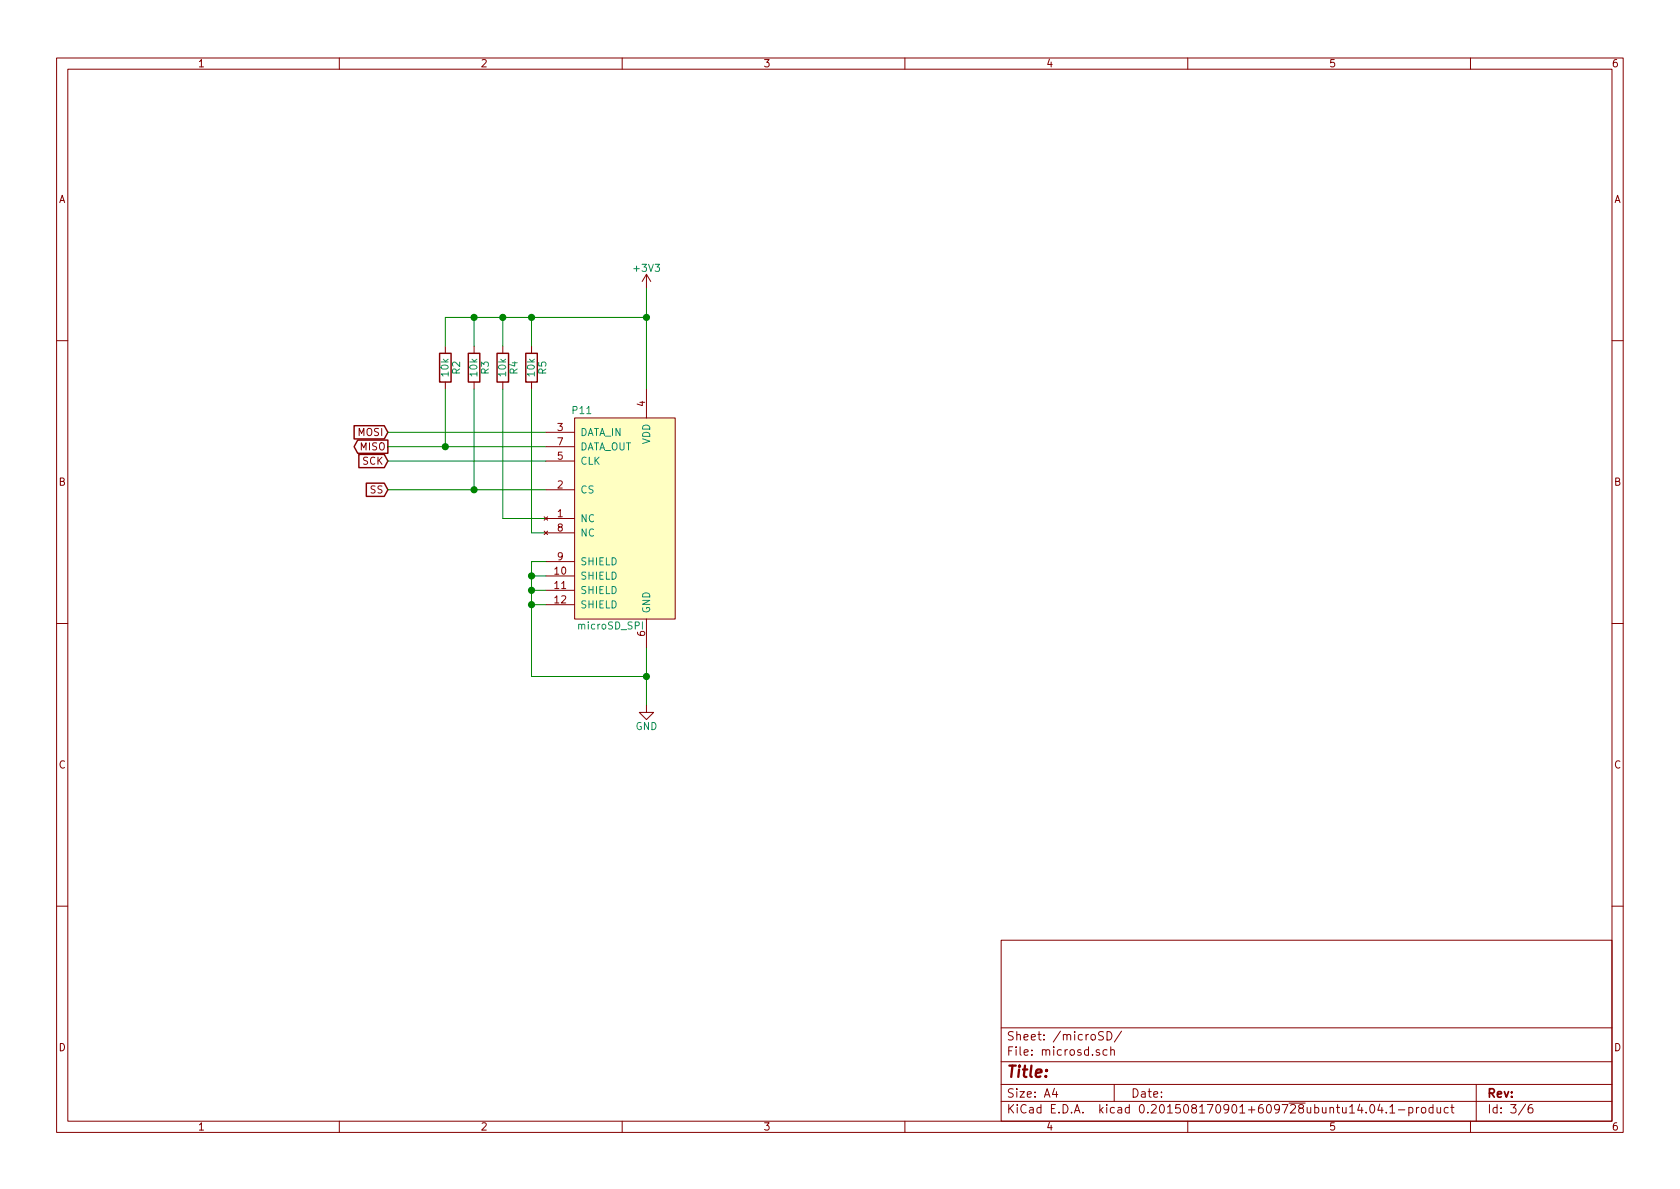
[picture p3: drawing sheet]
<svg xmlns="http://www.w3.org/2000/svg" width="297mm" height="210mm" viewBox="0 0 297 210" stroke-linecap="round" stroke-linejoin="round" font-family="sans-serif">
<g fill="none" stroke="#840000" stroke-width=".18">
<path d="M10 10.3h277v189.9h-277zM12 12.2h273v186.1h-273zM60 10.3v1.9M110 10.3v1.9M160 10.3v1.9M210 10.3v1.9M260 10.3v1.9M114.3 48.5l-.8 1.3M114.3 48.5v2.5M114.3 48.5l.8 1.3M10 60.2h2M78.7 61.2v1.3"/>
<path d="M78.7 67.6v1.2M83.8 61.2v1.3M83.8 67.6v1.2M88.9 61.2v1.3M88.9 67.6v1.2M94 61.2v1.3M94 67.6v1.2M96.5 76.4h5.1M96.5 79h5.1M101.6 73.9h17.8v35.6h-17.8zM114.3 68.8v5.1M285 60.2h2"/>
<path d="M96.2 91.4l.6 .6M96.2 93.9l.6 .6M96.5 91.7h5.1M96.5 86.6h5.1M96.5 81.5h5.1M96.5 94.2h5.1M96.5 99.3h5.1M96.8 91.4l-.6 .6M96.8 93.9l-.6 .6M10 110.3h2M96.5 101.8h5.1M96.5 104.4h5.1"/>
<path d="M96.5 106.9h5.1M114.3 109.5v5M285 110.3h2M114.3 124.7v1.3h1.3l-1.3 1.2-1.3-1.2h1.3M10 160.2h2M177 166.3h108v32h-108zM285 160.2h2M60 198.3v1.9M110 198.3v1.9M160 198.3v1.9M177 194.8h108M177 191.8h108"/>
<path d="M177 187.8h108M177 181.8h108M186.4 192.5l-.3 1h.9M186.8 193v1M194.4 185.7a.37 .37 0 0 0-.6 .1l.1 .2 .5 .2 .1 .1-.3 .3-.4-.1M195.1 182.5l-.6-.1-.3 .3 .1 .3 .7 .4v.4a.62 .62 0 0 1-.8 0M195.7 185.7l-.4-.1-.3 .3 .1 .6 .2 .1 .4-.1M195.7 182.4a.76 .76 0 0 1 .9 .8 .76 .76 0 0 1-.9 .7zM196.4 185.7l.2-.1 .4 .1v.9M196.4 185.1v1.5M197 191.8v3M198.3 182.3l-1.3 2"/>
<path d="M210 198.3v1.9M242.3 195.5l.2-.2a.81 .81 0 0 1 .6 .6 .81 .81 0 0 1-.3 .8l-.1 .1a.79 .79 0 0 1-.4-1.3zM244 195.2l-.4 1.1h1M244.3 195.8v1M245.1 196.7v.1M245.7 195.8l.5-.5v1.5M245.7 196.8h.9M247.2 196.3h1.2M249.1 195.9l.4-.1 .3 .3-.1 .6h-.6M249.1 195.8v1.5M250.4 195.8v1M250.9 195.8l-.5 .3"/>
<path d="M251.4 196l.2-.2 .4 .2 .1 .5-.1 .2-.4 .1-.2-.1zM253.4 195.9l-.5-.1-.2 .3v.6l.2 .1 .5-.1M253.4 195.3v1.5M254.1 195.8l.1 .9 .3 .1 .2-.1M254.7 195.8v1M256.1 195.9l-.5-.1-.3 .3 .1 .6 .2 .1 .5-.1M256.5 195.8h.6M256.7 195.3v1.3l.4 .2M260 198.3v1.9M261 191.8v6.5M269.7 195.2l-1.2 2M270.9 195.3a.59 .59 0 0 0-.7 .7l.1 .7 .2 .1 .5-.1v-.5l-.1-.2-.4-.1-.3 .3"/>
</g>
<path d="M62.6 75.3h5.3l.7 1.1-.7 1.2h-5.3zM63.2 77.8h5.4v2.4h-5.4l-.6-1.2zM77.7 62.5h2.1v5.1h-2.1zM82.8 62.5h2v5.1h-2zM87.9 62.5h2v5.1h-2zM93 62.5h2v5.1h-2zM63.4 80.4h4.5l.7 1.1-.7 1.2h-4.5zM64.8 85.4h3.1l.7 1.2-.7 1.2h-3.1z" fill="none" stroke="#840000" stroke-width=".25"/>
<g fill="none" stroke="#008400" stroke-width=".18">
<path d="M83.8 56.1v5.1M88.9 56.1v5.1M94 56.1v5.1M114.3 51v17.8M114.3 56.1h-35.6v5.1M68.6 76.4h27.9M68.6 79h27.9M78.7 68.8v10.2M83.8 68.8v17.8M88.9 68.8v22.9h7.6M94 68.8v25.4h2.5M68.6 81.5h27.9"/>
<path d="M68.6 86.6h27.9M96.5 99.3h-2.5v20.3h20.3M94 101.8h2.5M94 104.4h2.5M94 106.9h2.5M114.3 114.5v10.2"/>
</g>
<g fill="#008400" stroke="#008400" stroke-width=".25">
<circle cx="78.7" cy="79" r=".51"/>
<circle cx="83.8" cy="86.6" r=".51"/>
<circle cx="114.3" cy="56.1" r=".51"/>
<circle cx="94" cy="56.1" r=".51"/>
<circle cx="83.8" cy="56.1" r=".51"/>
<circle cx="88.9" cy="56.1" r=".51"/>
<circle cx="114.3" cy="119.6" r=".51"/>
<circle cx="94" cy="101.8" r=".51"/>
<circle cx="94" cy="104.4" r=".51"/>
<circle cx="94" cy="106.9" r=".51"/>
</g>
<path d="M101.6 73.9h17.8v35.6h-17.8z" fill="#ffffc2" stroke="#ffffc2" stroke-width=".18"/>
<path d="M113.6 110v1.2" fill="none" stroke="#008484" stroke-width=".18"/>
<text font-size="2.8" fill="#840000" x="178" y="190.5">Title:</text>
<g font-size="2.1" fill="#840000">
<text x="178" y="184">Sheet: /microSD/</text>
<text x="178" y="186.7">File: microsd.sch</text>
<text x="178" y="196.9">KiCad E.D.A. kicad 0.201508170901+609728ubuntu14.04.1-product</text>
<text x="178" y="194.1">Size: A4</text>
<text x="200" y="194.1">Date:</text>
<text x="263" y="194.1">Rev:</text>
<text x="263" y="196.9">Id: 3/6</text>
</g>
<g font-size="1.8" fill="#840000">
<text x="35" y="11.9">1</text>
<text x="85" y="11.9">2</text>
<text x="135" y="11.9">3</text>
<text x="185" y="11.9">4</text>
<text x="235" y="11.9">5</text>
<text x="285" y="11.9">6</text>
<text x="10.4" y="35.9">A</text>
<text x="285.4" y="35.9">A</text>
<text x="114" y="71.9" transform="rotate(-90 114 71.9)">4</text>
<text x="63.3" y="77.1">MOSI</text>
<text x="98.6" y="76.2">3</text>
<text x="63.7" y="79.6">MISO</text>
<text x="64.1" y="82.2">SCK</text>
<text x="98.6" y="81.3">5</text>
<text x="98.6" y="78.7">7</text>
<text x="10.4" y="85.9">B</text>
<text x="65.4" y="87.2">SS</text>
<text x="98.6" y="86.4">2</text>
<text x="285.4" y="85.9">B</text>
<text x="98.6" y="91.4">1</text>
<text x="98.6" y="94">8</text>
<text x="98.1" y="101.6">10</text>
<text x="98.6" y="99.1">9</text>
<text x="98.1" y="104.1">11</text>
<text x="98.1" y="106.7">12</text>
<text x="114" y="112.5" transform="rotate(-90 114 112.5)">6</text>
<text x="10.4" y="135.9">C</text>
<text x="285.4" y="135.9">C</text>
<text x="10.4" y="185.9">D</text>
<text x="285.4" y="185.9">D</text>
<text x="35" y="199.9">1</text>
<text x="85" y="199.9">2</text>
<text x="135" y="199.9">3</text>
<text x="185" y="199.9">4</text>
<text x="235" y="199.9">5</text>
<text x="285" y="199.9">6</text>
</g>
<g font-size="1.8" fill="#008484">
<text x="112.2" y="48.1">+3V3</text>
<text x="79.3" y="66.5" transform="rotate(-90 79.3 66.5)">10k</text>
<text x="81.3" y="66.1" transform="rotate(-90 81.3 66.1)">R2</text>
<text x="84.4" y="66.5" transform="rotate(-90 84.4 66.5)">10k</text>
<text x="86.4" y="66.1" transform="rotate(-90 86.4 66.1)">R3</text>
<text x="89.5" y="66.5" transform="rotate(-90 89.5 66.5)">10k</text>
<text x="91.5" y="66.1" transform="rotate(-90 91.5 66.1)">R4</text>
<text x="94.5" y="66.5" transform="rotate(-90 94.5 66.5)">10k</text>
<text x="96.6" y="66.1" transform="rotate(-90 96.6 66.1)">R5</text>
<text x="101.3" y="73.2">P11</text>
<text x="102.6" y="77.1">DATA_IN</text>
<text x="102.6" y="82.2">CLK</text>
<text x="102.6" y="79.6">DATA_OUT</text>
<text x="114.9" y="78.7" transform="rotate(-90 114.9 78.7)">VDD</text>
<text x="102.6" y="87.2">CS</text>
<text x="102.6" y="92.3">NC</text>
<text x="102.6" y="94.9">NC</text>
<text x="102.6" y="99.9">SHIELD</text>
<text x="102.6" y="102.5">SHIELD</text>
<text x="102.6" y="105">SHIELD</text>
<text x="102.6" y="107.6">SHIELD</text>
<text x="102.4" y="111.3">microSD_SPI</text>
<text x="114.9" y="108.5" transform="rotate(-90 114.9 108.5)">GND</text>
<text x="112.3" y="129.1">GND</text>
</g>
</svg>
